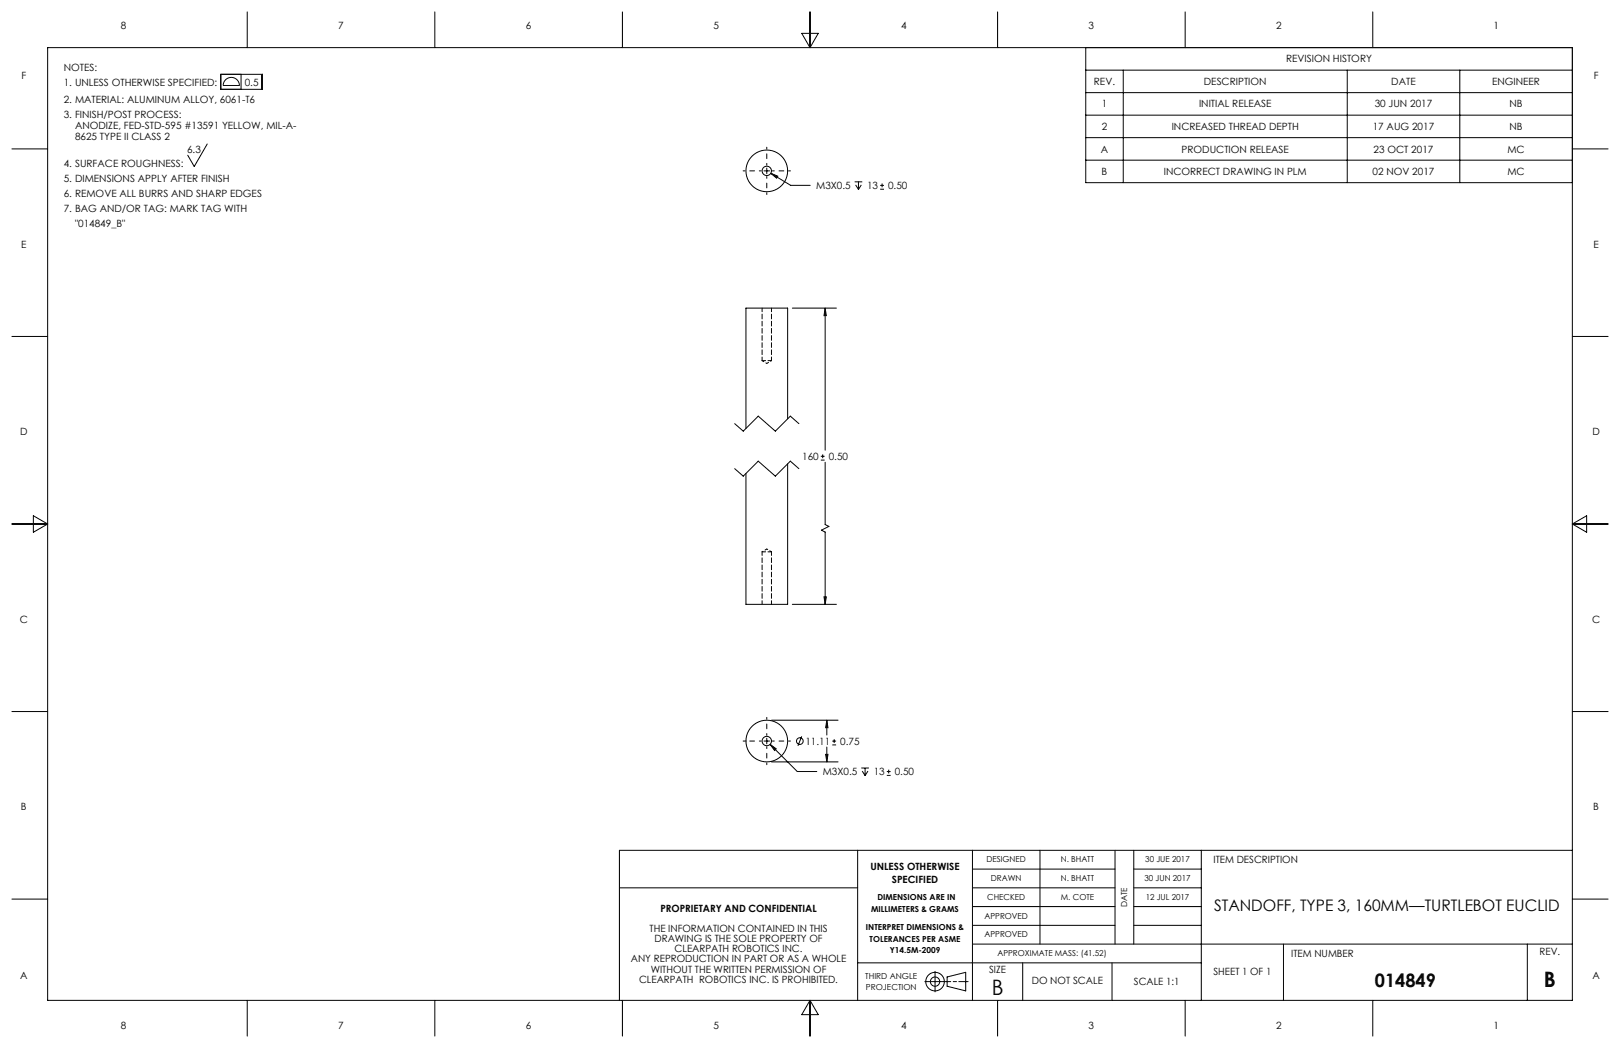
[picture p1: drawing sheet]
<svg xmlns="http://www.w3.org/2000/svg" width="432mm" height="279mm" viewBox="0 0 432 279" stroke-linecap="round" stroke-linejoin="round" font-family="sans-serif">
<g fill="none" stroke="#000" stroke-width=".27">
<path d="M12.7 12.7h406.4v254h-406.4zM58.9 19.8h11v4h-11zM64.3 19.8v4M65.9 3.2v9.5M115.9 3.2v9.5M165.9 3.2v9.5M213.7 8.9h4.4l-2.2 3.8zM215.9 3.2v9.5M265.9 3.2v9.5M289.4 12.7v36h129.7M289.4 18.7h129.7M299.4 18.7v30"/>
<path d="M315.9 3.2v9.5M359.1 18.7v30M365.9 3.2v9.5M389.1 18.7v30M3.2 39.7h9.5M55.2 38.4l-3.4 6-1.8-3M60.1 21.3a2.16 2.16 0 0 1 2.4-.5 2.16 2.16 0 0 1 1.3 2h-4.3l.2-.8zM289.4 30.7h129.7M289.4 36.7h129.7M289.4 24.7h129.7M419.1 39.7h9.5M203.6 45.6h1.5"/>
<path d="M204.4 44.8v1.5M205.5 46.2l5.2 3.2h5.2M205.5 46.2l1.8 .8-.3 .5zM227.8 48.5h2M228.1 49.3l.7 1.2M228.8 48.5v2M229.6 49.3l-.8 1.2M234.6 50.4h1M234.6 49.4h1M235.1 48.9v1M289.4 42.7h129.7M3.2 89.7h9.5"/>
<path d="M211.2 82.1h11.7M219.9 82.1v37.9M219.9 82.1l.3 2h-.6zM419.1 89.7h9.5M195.8 112.9l2.3 2 4-4 4.6 4 4-4 2.2 2M209.9 111.7v-29.6h-11.1v32.1M3.2 139.7h9.5M8.9 137.5l3.8 2.2-3.8 2.2zM195.8 124.9l2.3 2 4-4 4.6 4 4-4 2.2 2M209.9 123.7v37.4h-11.1v-34.9M218.8 122.7h1M218.8 121.6h1"/>
<path d="M219.3 121.1v1.1M219.9 123.2v16.6l1 .5-2 1 1 .5v19.3M419.1 139.7h9.5M419.1 139.7l3.8-2.2v4.4zM219.6 159.1h.6l-.3 2zM211.2 161.1h11.7M3.2 189.7h9.5M203.6 197.6h1.5M204.4 196.8v1.5M205.3 198.4l7.2 7.3h5.2M205.3 198.4l1.6 1.2-.4 .5zM205.6 192h17.8"/>
<path d="M213.7 196.3l-1 2.6M220.4 192v4M220.4 199.2v3.9M220.4 192l.3 2h-.6zM221.8 198.6h1.1M221.8 197.6h1.1M222.3 197.1v1M419.1 189.7h9.5M205.6 203.1h17.8M220.1 201.1h.6l-.3 2zM229.6 204.8h2M229.8 205.6l.8 1.2"/>
<path d="M230.6 204.8v2M231.3 205.6l-.7 1.2M236.4 206.7h1M236.4 205.7h1M236.9 205.2v1M3.2 239.7h9.5M165.1 236.7h63.5M228.6 226.7v40M259.2 236.7h38M259.2 231.7h38M259.2 226.7v40M277.2 226.7v25"/>
<path d="M297.2 226.7v25M302.2 236.7h18M302.2 231.7h18M302.2 226.7v25M320.2 226.7v40M419.1 239.7h9.5M419.1 226.7h-254v40M228.6 256.7h91.6M249.2 259v5.4M259.2 241.7h38M259.2 246.7h38M259.2 251.7h159.9"/>
<path d="M272.6 256.7v10M296.4 256.7v10M302.2 241.7h18M302.2 246.7h18M342.1 251.7v15M407.1 251.7v15M65.9 266.7v9.5M115.9 266.7v9.5M165.9 266.7v9.5M215.9 266.7v9.5M215.9 266.7l2.2 3.8h-4.4zM246.5 261.7h6.9"/>
<path d="M252.4 260.5l5-1.3v5l-5-1.3zM254.1 261.7h.9M255.6 261.7h2.4M265.9 266.7v9.5M315.9 266.7v9.5M365.9 266.7v9.5"/>
<circle cx="204.4" cy="45.6" r="1.25"/>
<circle cx="204.4" cy="45.6" r="5.6"/>
<circle cx="204.4" cy="197.6" r="1.25"/>
<circle cx="204.4" cy="197.6" r="5.6"/>
<circle cx="213.2" cy="197.6" r=".89"/>
<circle cx="249.2" cy="261.7" r="1.24"/>
<circle cx="249.2" cy="261.7" r="2.47"/>
</g>
<path d="M202.9 45.6h-4.8M204.4 44.1v-4.9M204.4 47.1v4.8M205.9 45.6h4.8M202.9 197.6h-4.8M204.4 196.1v-4.8M204.4 199.1v4.8M205.9 197.6h4.8" fill="none" stroke="#000" stroke-width=".27" stroke-dasharray="15.2 1.3 1.3 1.3" stroke-dashoffset="14.7"/>
<path d="M219.6 159.1h.6l-.3 2zM219.9 82.1l.3 2h-.6zM205.5 46.2l1.5 1.3 .3-.5zM220.4 192l.3 2h-.6zM220.1 201.1h.6l-.3 2zM205.3 198.4l1.2 1.7 .4-.5z" fill="#000"/>
<path d="M203.1 96.1h2.5M203.1 82.1v14M205.6 96.1v-14M203.1 147.1v14M205.6 147.1h-2.5M205.6 161.1v-14" fill="none" stroke="#000" stroke-width=".27" stroke-dasharray="1.3 .6" stroke-dashoffset=".3"/>
<path d="M203.1 96.1l1.3 .8M204.4 96.9l1.2-.8M204.4 146.4l-1.3 .7M205.6 147.1l-1.2-.7" fill="none" stroke="#000" stroke-width=".27" stroke-dasharray="1.3 .6" stroke-dashoffset=".7"/>
<g font-size="5.7">
<text x="411.5" y="263.2">B</text>
<text x="264.3" y="265.2">B</text>
</g>
<text font-size="4.9" x="366.5" y="263.1">014849</text>
<text font-size="4.2" x="323.6" y="242.9">STANDOFF, TYPE 3, 160MM—TURTLEBOT EUCLID</text>
<g font-size="2.7">
<text x="32.2" y="7.7">8</text>
<text x="90.2" y="7.7">7</text>
<text x="140.2" y="7.7">6</text>
<text x="190.2" y="7.7">5</text>
<text x="240.2" y="7.7">4</text>
<text x="290.2" y="7.7">3</text>
<text x="340.2" y="7.7">2</text>
<text x="398.1" y="7.7">1</text>
<text x="342.8" y="16.7">REVISION HISTORY</text>
<text x="5.7" y="21.2">F</text>
<text x="17" y="18.8">NOTES:</text>
<text x="17" y="22.8">1. UNLESS OTHERWISE SPECIFIED:</text>
<text x="65.2" y="22.8">0.5</text>
<text x="291.6" y="22.7">REV.</text>
<text x="320.9" y="22.7">DESCRIPTION</text>
<text x="370.8" y="22.7">DATE</text>
<text x="397.7" y="22.7">ENGINEER</text>
<text x="424.8" y="21.2">F</text>
<text x="17" y="27.4">2. MATERIAL: ALUMINUM ALLOY, 6061-T6</text>
<text x="293.7" y="28.7">1</text>
<text x="319.6" y="28.7">INITIAL RELEASE</text>
<text x="366.4" y="28.7">30 JUN 2017</text>
<text x="402.3" y="28.7">NB</text>
<text x="17" y="31.4">3. FINISH/POST PROCESS:</text>
<text x="20" y="34.4">ANODIZE, FED-STD-595 #13591 YELLOW, MIL-A-</text>
<text x="293.7" y="34.7">2</text>
<text x="312.3" y="34.7">INCREASED THREAD DEPTH</text>
<text x="365.9" y="34.7">17 AUG 2017</text>
<text x="402.3" y="34.7">NB</text>
<text x="20" y="37.4">8625 TYPE II CLASS 2</text>
<text x="49.9" y="40.8">6.3</text>
<text x="293.4" y="40.7">A</text>
<text x="314.9" y="40.7">PRODUCTION RELEASE</text>
<text x="366.1" y="40.7">23 OCT 2017</text>
<text x="401.8" y="40.7">MC</text>
<text x="17" y="44.4">4. SURFACE ROUGHNESS:</text>
<text x="293.6" y="46.7">B</text>
<text x="310.2" y="46.7">INCORRECT DRAWING IN PLM</text>
<text x="365.8" y="46.7">02 NOV 2017</text>
<text x="401.8" y="46.7">MC</text>
<text x="17" y="48.4">5. DIMENSIONS APPLY AFTER FINISH</text>
<text x="17" y="52.4">6. REMOVE ALL BURRS AND SHARP EDGES</text>
<text x="217.5" y="50.4">M3X0.5</text>
<text x="231.1" y="50.4">13</text>
<text x="236.7" y="50.4">0.50</text>
<text x="17" y="56.4">7. BAG AND/OR TAG: MARK TAG WITH</text>
<text x="20" y="60.4">&quot;014849_B&quot;</text>
<text x="5.6" y="66">E</text>
<text x="424.7" y="66">E</text>
<text x="5.4" y="116">D</text>
<text x="424.5" y="116">D</text>
<text x="213.8" y="122.6">160</text>
<text x="220.9" y="122.6">0.50</text>
<text x="5.3" y="166">C</text>
<text x="424.4" y="166">C</text>
<text x="214.7" y="198.6">11.11</text>
<text x="224" y="198.6">0.75</text>
<text x="219.3" y="206.7">M3X0.5</text>
<text x="232.9" y="206.7">13</text>
<text x="238.5" y="206.7">0.50</text>
<text x="5.6" y="216">B</text>
<text x="424.7" y="216">B</text>
<text x="232" y="231.8">UNLESS OTHERWISE</text>
<text x="323.5" y="230.1">ITEM DESCRIPTION</text>
<text x="237.7" y="235.3">SPECIFIED</text>
<text x="176" y="243">PROPRIETARY AND CONFIDENTIAL</text>
<text x="173.1" y="248.5">THE INFORMATION CONTAINED IN THIS</text>
<text x="174.4" y="251.2">DRAWING IS THE SOLE PROPERTY OF</text>
<text x="168.1" y="256.6">ANY REPRODUCTION IN PART OR AS A WHOLE</text>
<text x="179.8" y="253.9">CLEARPATH ROBOTICS INC.</text>
<text x="344.2" y="255">ITEM NUMBER</text>
<text x="410.4" y="254.5">REV.</text>
<text x="5.4" y="260.9">A</text>
<text x="170.3" y="262">CLEARPATH ROBOTICS INC. IS PROHIBITED.</text>
<text x="173.4" y="259.3">WITHOUT THE WRITTEN PERMISSION OF</text>
<text x="263.7" y="259.5">SIZE</text>
<text x="275" y="262.4">DO NOT SCALE</text>
<text x="302.2" y="262.5">SCALE 1:1</text>
<text x="323.5" y="260">SHEET 1 OF 1</text>
<text x="424.5" y="260.9">A</text>
<text x="32.2" y="274.4">8</text>
<text x="90.2" y="274.4">7</text>
<text x="140.2" y="274.4">6</text>
<text x="190.2" y="274.4">5</text>
<text x="240.2" y="274.4">4</text>
<text x="290.2" y="274.4">3</text>
<text x="340.2" y="274.4">2</text>
<text x="398.1" y="274.4">1</text>
</g>
<g font-size="2.2">
<text x="263" y="229.9">DESIGNED</text>
<text x="282.7" y="229.9">N. BHATT</text>
<text x="305.3" y="229.9">30 JUE 2017</text>
<text x="263.1" y="239.9">CHECKED</text>
<text x="264.1" y="234.9">DRAWN</text>
<text x="282.7" y="234.9">N. BHATT</text>
<text x="282.8" y="239.9">M. COTE</text>
<text x="305" y="234.9">30 JUN 2017</text>
<text x="305.4" y="239.9">12 JUL 2017</text>
<text x="232.2" y="243.2">MILLIMETERS &amp; GRAMS</text>
<text x="233.9" y="240.1">DIMENSIONS ARE IN</text>
<text x="262.4" y="244.9">APPROVED</text>
<text x="300.4" y="241.8" transform="rotate(-90 300.4 241.8)">DATE</text>
<text x="230.8" y="247.9">INTERPRET DIMENSIONS &amp;</text>
<text x="231.8" y="251">TOLERANCES PER ASME</text>
<text x="262.4" y="249.9">APPROVED</text>
<text x="237.1" y="254.2">Y14.5M-2009</text>
<text x="265.9" y="254.9">APPROXIMATE MASS: (41.52)</text>
<text x="230.6" y="260.9">THIRD ANGLE</text>
<text x="230.8" y="264.1">PROJECTION</text>
</g>
</svg>
